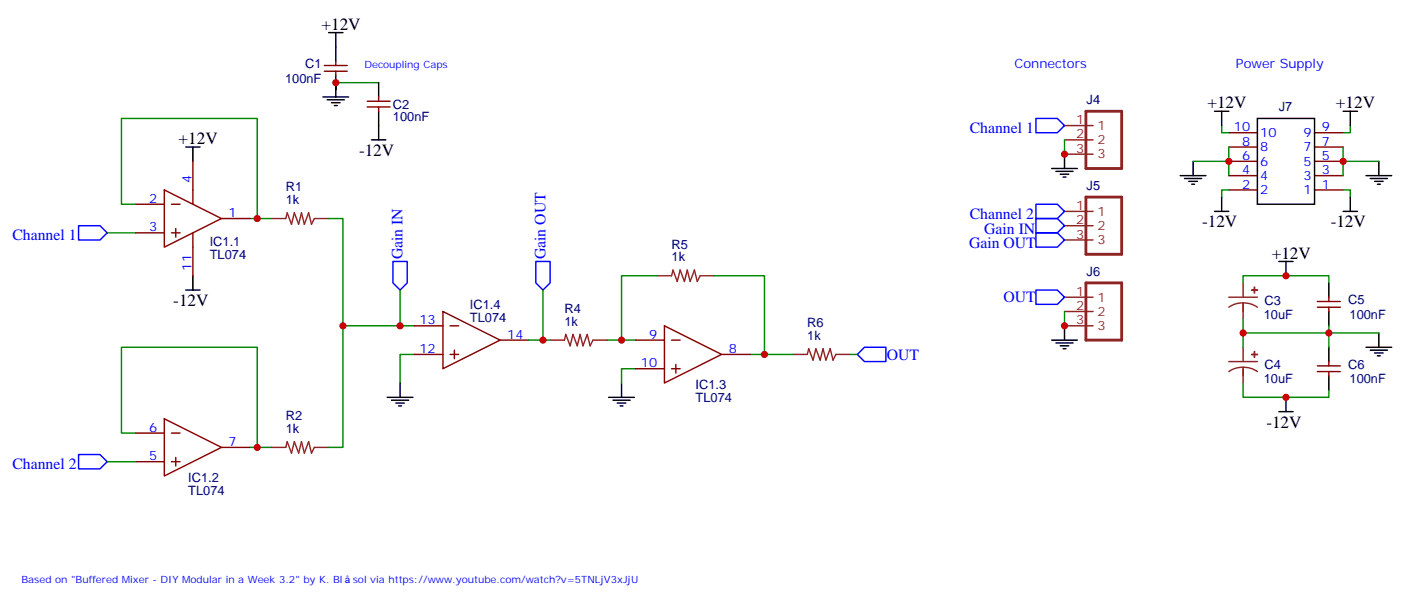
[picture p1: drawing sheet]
<svg xmlns="http://www.w3.org/2000/svg" width="347mm" height="148mm" viewBox="0 0 347 148" stroke-linecap="round" stroke-linejoin="round" font-family="sans-serif">
<g fill="none" stroke="#000" stroke-width=".35">
<path d="M81.1 8h3.6M82.9 8v7.1M82.9 18.6v5.3M45.9 36.3h3.5M47.6 36.3v3.5M79.7 23.9h6.4M80.8 24.6h4.2M81.8 25.3h2.2M82.5 26h.8M91.7 34.5h3.5M93.5 20.4v3.5M93.5 27.4v7.1"/>
<path d="M262.8 38v3.6M294.6 39.8v3.5M299.9 27.4h3.5M301.6 27.4v3.6M310.4 29.2h14.2v21.2h-14.2zM331.6 27.4h3.5M333.4 27.4v3.6M340.4 39.8v3.5M259.6 41.6h6.4M260.7 42.3h4.2M261.8 43h2.1M262.5 43.7h.7"/>
<path d="M291.4 43.3h6.3M292.5 44h4.2M293.5 44.7h2.1M294.2 45.4h.7M299.9 52.1h3.5M301.6 48.6v3.5M331.6 52.1h3.5M333.4 48.6v3.5M337.3 43.3h6.3M338.3 44h4.2M339.4 44.7h2.1M340.1 45.4h.7"/>
<path d="M45.9 71.5h3.5M47.6 68v3.5M315.7 64.5h3.6M317.5 64.5v3.5M328.1 69.8v3.5M328.1 76.8v3.6M95.6 98h6.4M96.7 98.7h4.2M97.7 99.4h2.1M98.8 94.5v3.5M150.3 98h6.3M151.3 98.7h4.3"/>
<path d="M152.4 99.4h2.1M153.5 94.5v3.5M259.6 83.9h6.4M260.7 84.6h4.2M261.8 85.3h2.1M262.5 86h.7M262.8 80.4v3.5M317.5 98v3.5M328.1 85.7v3.5M328.1 92.7v3.5M337.3 85.7h6.3M338.3 86.4h4.2"/>
<path d="M339.4 87.1h2.1M340.1 87.8h.7M340.4 82.1v3.6M98.4 100.1h.7M153.1 100.1h.7M315.7 101.5h3.6"/>
</g>
<g fill="none" stroke="#8c2424" stroke-width=".35">
<path d="M262.8 31h7.1M262.8 34.5h7.1M262.8 38h7.1M67 53.9h3.6l.3-1.4 1.1 2.8 .7-2.8 1 2.8 .7-2.8 .7 2.8 1.1-2.8 .7 2.8 .7-1.4h3.5M262.8 52.1h7.1M262.8 55.7h7.1M262.8 59.2h7.1M162.3 68h3.5l.4-1.4 1 2.8 .7-2.8 1.1 2.8 .7-2.8 .7 2.8 1-2.8 .8 2.8 .7-1.4h3.5M262.8 73.3h7.1M262.8 76.8h7.1M303.4 73.3h7M306.9 74.7l-1.8 .3-1.7 .8"/>
<path d="M306.9 74.7l1.9 .3 1.6 .8M306.9 69.8v3.5M306.9 74.7v3.9M135.8 83.9h3.5l.4-1.4 1.1 2.8 .7-2.8 1 2.8 .7-2.8 .7 2.8 1.1-2.8 .7 2.8 .7-1.4h3.5M195.8 87.4h3.5l.4-1.4 1 2.8 .7-2.8 1.1 2.8 .7-2.8 .7 2.8 1.1-2.8 .7 2.8 .7-1.4h3.5M262.8 80.4h7.1M303.4 89.2h7M306.9 90.6l-1.8 .2-1.7 .9M306.9 90.6l1.9 .2 1.6 .9M306.9 85.7v3.5M306.9 90.6v3.9M67 110.3h3.6l.3-1.4 1.1 2.9 .7-2.9 1 2.9 .7-2.9 .7 2.9 1.1-2.9 .7 2.9 .7-1.5h3.5"/>
</g>
<g fill="none" stroke="#008700" stroke-width=".35">
<path d="M93.5 20.4h-10.6v1.8M262.8 34.5v3.5M294.6 39.8h8.8M301.6 31v1.7h1.8M303.4 36.3v7M331.6 36.3v7M331.6 39.8h8.8M333.4 31v1.7h-1.8M26.5 57.4h7M33.5 50.4h-3.5v-21.2h33.5v24.7M61.7 53.9h5.3M81.1 53.9h3.6v26.5h17.6"/>
<path d="M303.4 46.8h-1.8v1.8M331.6 46.8h1.8v1.8M98.8 71.5v8.9M134.1 71.5v12.4M162.3 68h-8.8v15.9h3.5M176.4 68h12.3v19.4h-3.5M262.8 76.8v3.6M306.9 69.8v-1.8h21.2v1.8M306.9 78.6v7.1M84.7 80.4v29.9h-3.6M102.3 87.4h-3.5v7.1M130.5 83.9h5.3"/>
<path d="M149.9 83.9h3.6M157 90.9h-3.5v3.6M188.7 87.4h7.1M209.9 87.4h1.8M306.9 94.5v3.5h21.2v-1.8M306.9 82.1h33.5M328.1 80.4v5.3M26.5 113.9h7M33.5 106.8h-3.5v-21.1h33.5v24.6M61.7 110.3h5.3"/>
</g>
<g fill="none" stroke="#870000" stroke-width=".35">
<path d="M80.1 17.6h5.6M80.1 16.2h5.6M82.9 15.1v1.1M82.9 17.6v1M47.6 39.8v10.6M90.7 26.4h5.6M90.7 25h5.6M93.5 23.9v1.1M93.5 26.4v1M303.4 32.7h7M303.4 36.3h7M303.4 39.8h7"/>
<path d="M324.6 32.7h7M324.6 36.3h7M324.6 39.8h7M33.5 50.4h7.1M33.5 57.4h7.1M40.6 46.8l14.1 7.1-14.1 7.1zM42.3 50.4h2.1M42.3 57.4h2.1M43.4 56.4v2.1M47.6 57.4v10.6M54.7 53.9h7M303.4 43.3h7"/>
<path d="M303.4 46.8h7M324.6 43.3h7M324.6 46.8h7M109.4 76.8l14.1 7.1-14.1 7zM325.3 74.4h5.6M325.3 75.8h5.6M328.1 73.3v1.1M328.1 75.8v1M102.3 80.4h7.1M102.3 87.4h7.1M111.1 80.4h2.1M111.1 87.4h2.1"/>
<path d="M112.2 86.4v2.1M123.5 83.9h7M157 83.9h7M157 90.9h7M164 80.4l14.2 7-14.2 7.1zM165.8 83.9h2.1M165.8 90.9h2.1M166.9 89.9v2.1M178.2 87.4h7M325.3 90.2h5.6M325.3 91.7h5.6M328.1 89.2v1"/>
<path d="M328.1 91.7v1M33.5 106.8h7.1M33.5 113.9h7.1M40.6 103.3l14.1 7-14.1 7.1zM42.3 106.8h2.1M42.3 113.9h2.1M43.4 112.8v2.1M54.7 110.3h7"/>
</g>
<g fill="#8c2424" stroke="#8c2424" stroke-width=".35">
<path d="M309 71.5l1.4 .1z"/>
<path d="M309.7 70.8v1.4z"/>
<path d="M309 87.4l1.4 .1z"/>
<path d="M309.7 86.7v1.4z"/>
</g>
<path d="M268.1 27.4h8.8v14.2h-8.8zM268.1 48.6h8.8v14.1h-8.8zM268.1 69.8h8.8v14.1h-8.8z" fill="none" stroke="#8c2424" stroke-width=".71"/>
<path d="M255.8 29.2h5.3l1.7 1.8-1.7 1.7h-5.3zM19.4 55.7h5.3l1.8 1.7-1.8 1.8h-5.3zM255.8 50.4h5.3l1.7 1.7-1.7 1.8h-5.3zM255.8 53.9h5.3l1.7 1.8-1.7 1.7h-5.3zM255.8 57.4h5.3l1.7 1.8-1.7 1.8h-5.3zM97 64.5h3.5v5.3l-1.7 1.7-1.8-1.7zM132.3 64.5h3.5v5.3l-1.7 1.7-1.8-1.7zM255.8 71.5h5.3l1.7 1.8-1.7 1.8h-5.3zM211.7 87.4l1.7-1.7h5.3v3.5h-5.3zM19.4 112.1h5.3l1.8 1.8-1.8 1.7h-5.3z" fill="none" stroke="#00f" stroke-width=".35"/>
<g fill="#c00">
<circle cx="63.5" cy="53.9" r=".88"/>
<circle cx="153.5" cy="83.9" r=".88"/>
<circle cx="188.7" cy="87.4" r=".88"/>
<circle cx="63.5" cy="110.3" r=".88"/>
<circle cx="84.7" cy="80.4" r=".88"/>
<circle cx="82.9" cy="20.4" r=".88"/>
<circle cx="317.5" cy="68" r=".88"/>
<circle cx="317.5" cy="98" r=".88"/>
<circle cx="328.1" cy="82.1" r=".88"/>
<circle cx="331.6" cy="39.8" r=".88"/>
<circle cx="306.9" cy="82.1" r=".88"/>
<circle cx="303.4" cy="39.8" r=".88"/>
<circle cx="98.8" cy="80.4" r=".88"/>
<circle cx="134.1" cy="83.9" r=".88"/>
<circle cx="262.8" cy="38" r=".88"/>
<circle cx="262.8" cy="80.4" r=".88"/>
</g>
<g font-size="4.2">
<text x="79.4" y="7.3">+12V</text>
<text x="298.1" y="26.7">+12V</text>
<text x="329.8" y="26.7">+12V</text>
<text x="44.1" y="35.6">+12V</text>
<text x="88.6" y="38.4">-12V</text>
<text x="296.8" y="56.1">-12V</text>
<text x="328.5" y="56.1">-12V</text>
<text x="314" y="63.8">+12V</text>
<text x="42.8" y="75.5">-12V</text>
<text x="312.7" y="105.4">-12V</text>
</g>
<g font-size="3.9" fill="#00f">
<text x="239.4" y="32.7">Channel 1</text>
<text x="239.4" y="53.9">Channel 2</text>
<text x="3.1" y="59.2">Channel 1</text>
<text x="243" y="57.7">Gain IN</text>
<text x="99.4" y="64" transform="rotate(-90 99.4 64)">Gain IN</text>
<text x="134.6" y="64" transform="rotate(-90 134.6 64)">Gain OUT</text>
<text x="239.2" y="61.2">Gain OUT</text>
<text x="247.8" y="74.6">OUT</text>
<text x="219" y="88.7">OUT</text>
<text x="3.1" y="115.6">Channel 2</text>
</g>
<g font-size="3.2" fill="#000080">
<text x="75.3" y="16.9">C1</text>
<text x="70.4" y="20.4">100nF</text>
<text x="97" y="29.9">100nF</text>
<text x="97" y="26.9">C2</text>
<text x="268.3" y="25.7">J4</text>
<text x="315.7" y="27.4">J7</text>
<text x="70.6" y="47.2">R1</text>
<text x="268.3" y="46.8">J5</text>
<text x="70.6" y="50.4">1k</text>
<text x="51.8" y="63.9">TL074</text>
<text x="51.8" y="60.6">IC1.1</text>
<text x="165.8" y="64.5">1k</text>
<text x="165.8" y="61.3">R5</text>
<text x="268.3" y="68">J6</text>
<text x="116" y="76.2">IC1.4</text>
<text x="139.3" y="77.2">R4</text>
<text x="312.2" y="75.2">C3</text>
<text x="332.8" y="75.1">C5</text>
<text x="116" y="79.5">TL074</text>
<text x="139.3" y="80.4">1k</text>
<text x="199.3" y="83.9">1k</text>
<text x="199.3" y="80.7">R6</text>
<text x="312" y="78.6">10uF</text>
<text x="333.2" y="78.6">100nF</text>
<text x="171.7" y="95.9">IC1.3</text>
<text x="312" y="94.5">10uF</text>
<text x="312.2" y="91.1">C4</text>
<text x="332.8" y="90.9">C6</text>
<text x="333.2" y="94.5">100nF</text>
<text x="171.7" y="99.2">TL074</text>
<text x="70.6" y="106.8">1k</text>
<text x="70.6" y="103.6">R2</text>
<text x="46.5" y="118.9">IC1.2</text>
<text x="46.5" y="122.1">TL074</text>
</g>
<g font-size="3.2" fill="#00f">
<text x="250.5" y="16.9">Connectors</text>
<text x="305.2" y="16.9">Power Supply</text>
<text x="304.6" y="32.4">10</text>
<text x="306.7" y="35.9">8</text>
<text x="311.1" y="33.8">10</text>
<text x="321.8" y="33.8">9</text>
<text x="326.3" y="32.4">9</text>
<text x="326.3" y="35.9">7</text>
<text x="306.7" y="39.4">6</text>
<text x="311.1" y="37.3">8</text>
<text x="311.1" y="40.9">6</text>
<text x="321.8" y="37.3">7</text>
<text x="321.8" y="40.9">5</text>
<text x="326.3" y="39.4">5</text>
<text x="47.3" y="45.1" transform="rotate(-90 47.3 45.1)">4</text>
<text x="306.7" y="43">4</text>
<text x="306.7" y="46.5">2</text>
<text x="311.1" y="44.4">4</text>
<text x="311.1" y="47.9">2</text>
<text x="321.8" y="44.4">3</text>
<text x="321.8" y="47.9">1</text>
<text x="326.3" y="43">3</text>
<text x="326.3" y="46.5">1</text>
<text x="36.8" y="50">2</text>
<text x="56.4" y="53.6">1</text>
<text x="36.8" y="57.1">3</text>
<text x="47.3" y="66.8" transform="rotate(-90 47.3 66.8)">11</text>
<text x="103.6" y="80">13</text>
<text x="125.2" y="83.5">14</text>
<text x="160.3" y="83.5">9</text>
<text x="103.6" y="87.1">12</text>
<text x="179.9" y="87.1">8</text>
<text x="158.2" y="90.6">10</text>
<text x="36.8" y="106.5">6</text>
<text x="36.8" y="113.5">5</text>
<text x="56.4" y="110">7</text>
</g>
<g font-size="3.2" fill="#8d2323">
<text x="265.7" y="30.6">1</text>
<text x="265.7" y="34.1">2</text>
<text x="270.9" y="32">1</text>
<text x="270.9" y="35.6">2</text>
<text x="265.7" y="37.7">3</text>
<text x="270.9" y="39.1">3</text>
<text x="265.7" y="51.8">1</text>
<text x="270.9" y="53.2">1</text>
<text x="265.7" y="55.3">2</text>
<text x="265.7" y="58.8">3</text>
<text x="270.9" y="56.7">2</text>
<text x="270.9" y="60.3">3</text>
<text x="265.7" y="73">1</text>
<text x="265.7" y="76.5">2</text>
<text x="270.9" y="74.4">1</text>
<text x="270.9" y="77.9">2</text>
<text x="265.7" y="80">3</text>
<text x="270.9" y="81.4">3</text>
</g>
<g font-size="2.5" fill="#00f">
<text x="90" y="16.9">Decoupling Caps</text>
<text x="5.3" y="143.9">Based on &quot;Buffered Mixer - DIY Modular in a Week 3.2&quot; by K. Bl</text>
<text x="87.1" y="143.9">sol via https://www.youtube.com/watch?v=5TNLjV3xJjU</text>
</g>
</svg>
